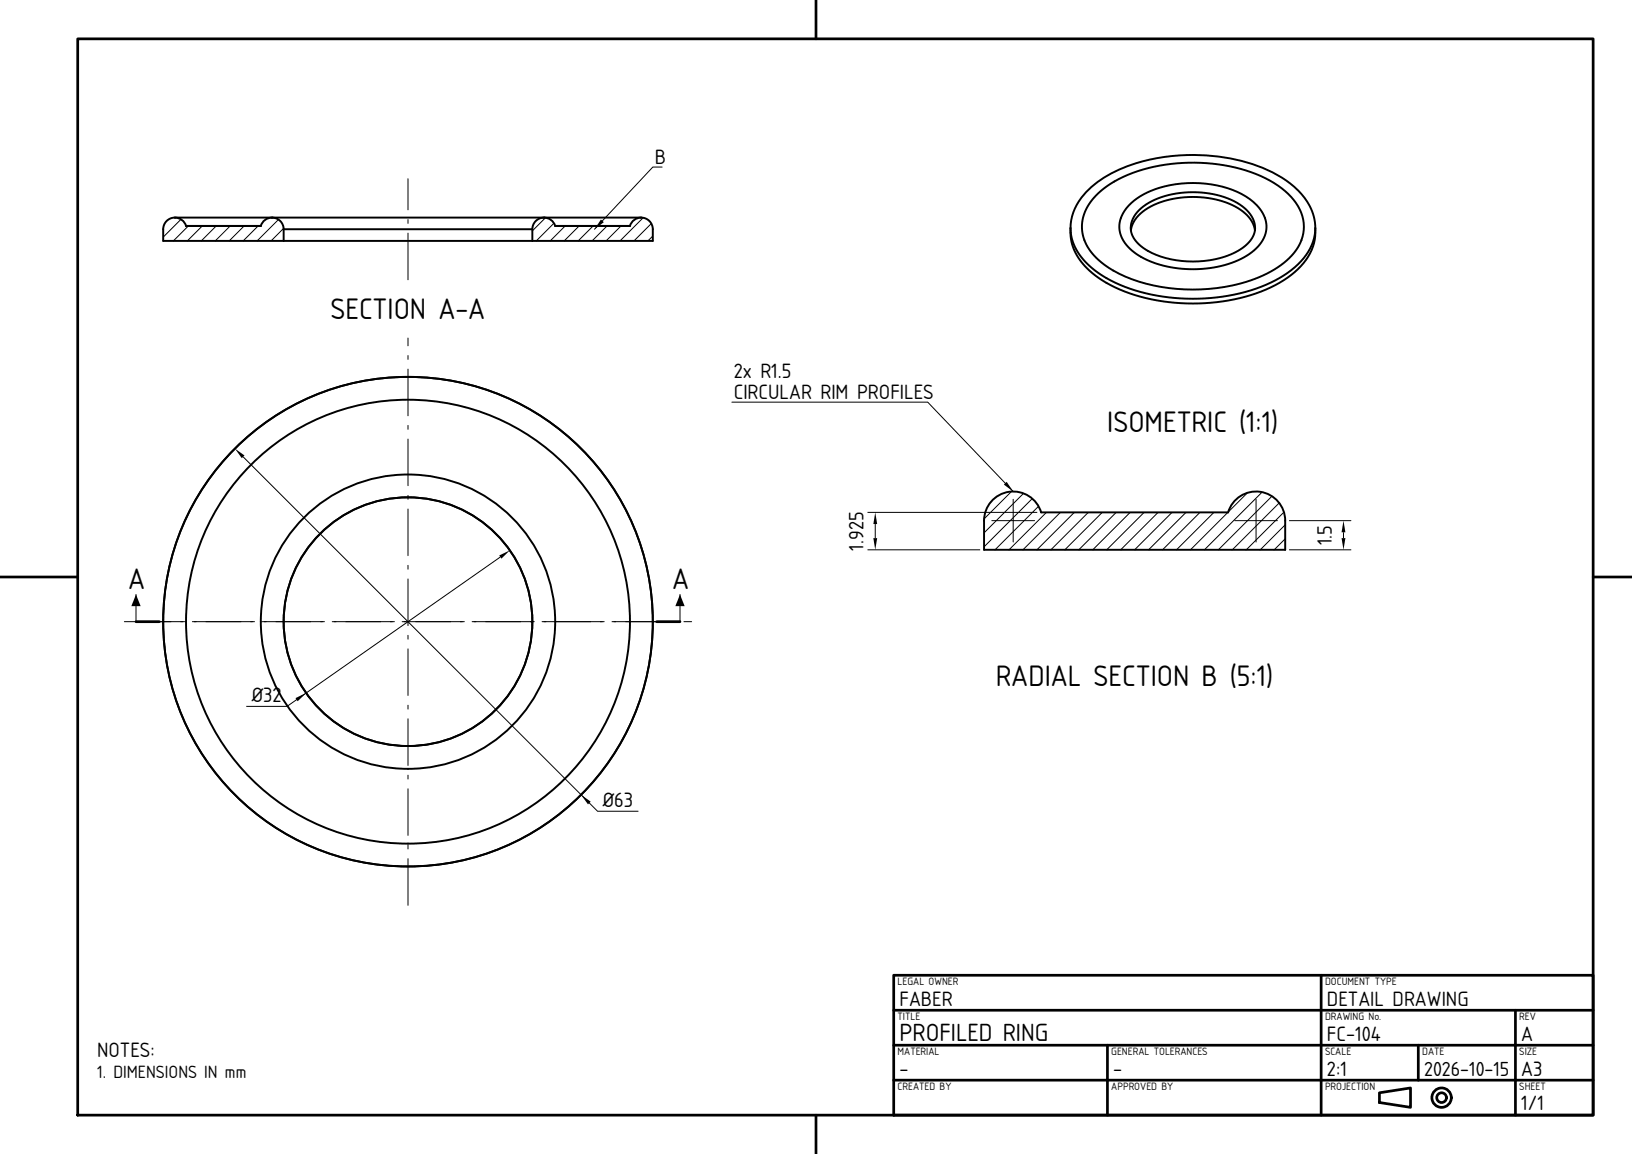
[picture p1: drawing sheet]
<svg xmlns="http://www.w3.org/2000/svg" width="420mm" height="297mm" viewBox="0 0 420 297" stroke-linecap="round" stroke-linejoin="round" font-family="sans-serif">
<!-- layer: visible -->
<g fill="none" stroke="#000" stroke-width=".5">
<path d="M45 56a3 3 0 0 1 2.9 2.2M45 56a3 3 0 0 0-3 3v3h31M45 56h25M47.9 58.2h19.2M70 56a3 3 0 0 1 3 3M70 56a3 3 0 0 0-2.9 2.2M70 56h70M73 59h64M73 59v3M137 59v3M140 56a3 3 0 0 1 2.9 2.2M140 56a3 3 0 0 0-3 3"/>
<path d="M140 56h25M142.9 58.2h19.2M165 56a3 3 0 0 1 3 3v3h-31M165 56a3 3 0 0 0-2.9 2.2M275.5 58.7v1.2a14.6 14.6 0 0 0 7.2 11.6 40.5 40.5 0 0 0 21.2 6.5 46.2 46.2 0 0 0 26.4-5.9 15.7 15.7 0 0 0 8.2-11.3v-2.1M275.5 58.7a14.1 14.1 0 0 1 5.4-10.6 37.6 37.6 0 0 1 20.6-7.9 48.6 48.6 0 0 1 26 4.2 20 20 0 0 1 10.2 10l.6 2.1 .2 2.2M275.5 58.7a14.6 14.6 0 0 0 7.2 11.5 40.5 40.5 0 0 0 21.2 6.6 46.2 46.2 0 0 0 26.4-5.9 15.7 15.7 0 0 0 8.2-11.3v-.9M282.2 50.2a27.1 27.1 0 0 1 13.4-7 45.3 45.3 0 0 1 31.2 3.3 16 16 0 0 1 8.6 10 12 12 0 0 1-5.8 11.8 38.6 38.6 0 0 1-22.7 6.2 38.9 38.9 0 0 1-21.5-5.6l-3.2-2.4-2.3-2.9a10.4 10.4 0 0 1 2-13.1zM290.5 52.9a22.1 22.1 0 0 1 15.1-5.8 25.2 25.2 0 0 1 16.9 4.9 7.6 7.6 0 0 1 1.7 10.9 20.6 20.6 0 0 1-13.9 6.2 26.5 26.5 0 0 1-18.5-4.2 7.6 7.6 0 0 1-3.2-9.2l.9-1.5zM291 59.3a9.6 9.6 0 0 1 6.6-6.9 24.8 24.8 0 0 1 21.7 1.6 7.8 7.8 0 0 1 3.7 5.3M293.1 54.1a20.5 20.5 0 0 1 14.9-4.6 18.8 18.8 0 0 1 13.3 5.1 5.7 5.7 0 0 1-1.2 9 24.6 24.6 0 0 1-24.7 .9l-2.7-2-.9-1.2-.6-1.2a5.6 5.6 0 0 1 1.9-6zM73 62h64"/>
<path d="M255.4 128.7a7.5 7.5 0 0 1 12.5 3.2h48.2a7.5 7.5 0 0 1 8.2-5.3 7.5 7.5 0 0 1 6.5 7.4v7.5h-77.5v-7.5a7.5 7.5 0 0 1 2.1-5.3z"/>
<circle cx="105" cy="160" r="57.1"/>
<circle cx="105" cy="160" r="63"/>
<circle cx="105" cy="160" r="32"/>
<circle cx="105" cy="160" r="37.9"/>
</g>
<!-- layer: center -->
<g fill="none" stroke="#000" stroke-width=".26">
<path d="M105 46v8M105 56.5v1M105 60v12M105 87v2M105 91.5v1M105 95v12M105 109.5v1M105 113v12M105 127.5v1M105 131v12M255.3 134h11M260.7 128.5v11"/>
<path d="M317.8 134h11M323.2 128.5v11M32 160h15.5M49.5 160h16M67.5 160h16M85.5 160h16M103.5 160h16M105 145.5v1M105 149v12M121.5 160h16M139.5 160h16M157.5 160h16"/>
<path d="M176 160h2M105 163.5v1M105 167v12M105 181.5v1M105 185v12M105 199.5v1M105 203v12M105 217.5v1M105 221v12"/>
</g>
<!-- layer: visible -->
<path d="M35 160h6M169 160h6" fill="none" stroke="#000" stroke-width=".7"/>
<!-- layer: dim -->
<path d="M170.4 43h-2.4l-15 16M188.4 103.5h50.4l21.9 23M35 153v7M175 153v7" fill="none" stroke="#000" stroke-width=".26"/>
<path d="M154.7 56.5l.7 .7-2.4 1.8zM258.3 124.7l.8-.7 1.6 2.5zM35 153l1.2 3h-2.4zM175 153l1.2 3h-2.4z" fill="#000"/>
<!-- layer: hatch -->
<g fill="none" stroke="#000" stroke-width=".26">
<path d="M46.6 56.5l-4.6 4.5M48.5 58.2l-3.9 3.8M52.1 58.2l-3.9 3.8M55.7 58.2l-3.9 3.8M59.2 58.2l-3.8 3.8M62.8 58.2l-3.8 3.8M66.4 58.2l-3.8 3.8M71.7 56.5l-5.5 5.5M73 58.8l-3.2 3.2M140.4 56l-3.4 3.4M142.6 57.4l-4.6 4.6M145.5 58.2l-3.9 3.8"/>
<path d="M149 58.2l-3.8 3.8M152.6 58.2l-3.8 3.8M156.2 58.2l-3.8 3.8M159.8 58.2l-3.8 3.8M165.5 56l-5.9 6M167.6 57.5l-4.4 4.5M168 60.8l-1.2 1.2M260.3 126.5l-7 7M263.4 127l-10.1 10.1M265.7 128.3l-12.4 12.4M267.3 130.3l-11.2 11.2M269.3 131.9l-9.6 9.6"/>
<path d="M272.9 131.9l-9.6 9.6M276.5 131.9l-9.6 9.6M280.1 131.9l-9.7 9.6M283.7 131.9l-9.7 9.6M287.3 131.9l-9.7 9.6M290.9 131.9l-9.7 9.6M294.4 131.9l-9.6 9.6M298 131.9l-9.6 9.6M301.6 131.9l-9.6 9.6M305.2 131.9l-9.6 9.6M308.8 131.9l-9.6 9.6M312.4 131.9l-9.6 9.6"/>
<path d="M316 131.9l-9.6 9.6M321 126.8l-4.9 5M324.8 126.7l-14.8 14.8M327.3 127.7l-13.7 13.8M329.2 129.4l-12.1 12.1M330.4 131.8l-9.7 9.7M330.8 138.7l-2.9 2.8M330.8 135.1l-6.5 6.4"/>
</g>
<!-- layer: frame -->
<g fill="none" stroke="#000" stroke-width=".7">
<path d="M20 10h390v277h-390zM210 0v10M0 148.5h20M410 148.5h10M230 251h180v36h-180zM230 260h180M340 251v36M390 260v27M230 278h180M230 269h180M285 269v18M365 269v9"/>
<path d="M210 287v10M355 281.2l8-1.2v5l-8-1.3z"/>
<circle cx="371" cy="282.5" r="2.5"/>
<circle cx="371" cy="282.5" r="1.25"/>
</g>
<!-- layer: Dimensions -->
<path d="M62.6 117.6l91.2 91.2h10.5M223.3 131.9h43.6M225.3 134.9v3.6M331.7 134h16.1M345.7 137v1.5M128.8 143.4l-54.9 38.4h-10.5M223.3 141.5h28.9M331.7 141.5h16.1" fill="none" stroke="#000" stroke-width=".26"/>
<path d="M60.5 115.5l2.4 1.7-.7 .7zM225.3 131.9l.4 3h-.9zM224.8 138.5h.9l-.4 3zM345.7 134l.5 3h-.9zM345.3 138.5h.9l-.5 3zM128.5 143l2.7-1.4-2.2 2.2zM76 179.7l2.8-1.3-2.2 2.1zM149.5 204.5l2.5 1.8-.7 .7z" fill="#000"/>
<g font-size="7.2">
<text x="85.1" y="82">SECTION A-A</text>
<text x="285" y="111.1">ISOMETRIC (1:1)</text>
<text x="33" y="151.5">A</text>
<text x="173" y="151.5">A</text>
<text x="256.2" y="176.5">RADIAL SECTION B (5:1)</text>
</g>
<text font-size="6" x="231.5" y="267.8">PROFILED RING</text>
<g font-size="5">
<text x="168.5" y="42.2">B</text>
<text x="188.8" y="97.2">2x R1.5</text>
<text x="188.8" y="102.7">CIRCULAR RIM PROFILES</text>
<text x="222.2" y="141.7" transform="rotate(-90 222.2 141.7)">1.925</text>
<text x="342.8" y="140.4" transform="rotate(-90 342.8 140.4)">1.5</text>
<text x="64.8" y="180.8">Ø32</text>
<text x="155.1" y="207.8">Ø63</text>
<text x="231.5" y="258.8">FABER</text>
<text x="341.5" y="258.8">DETAIL DRAWING</text>
<text x="341.5" y="267.8">FC-104</text>
<text x="391.5" y="267.8">A</text>
<text x="25" y="272">NOTES:</text>
<text x="231.5" y="276.8">-</text>
<text x="286.5" y="276.8">-</text>
<text x="341.5" y="276.8">2:1</text>
<text x="391.5" y="276.8">A3</text>
<text x="391.5" y="285.8">1/1</text>
</g>
<text font-size="4.9" x="366.5" y="276.8">2026-10-15</text>
<text font-size="4.3" x="25" y="277.5">1. DIMENSIONS IN mm</text>
<g font-size="2.6">
<text x="231" y="253.4">LEGAL OWNER</text>
<text x="341" y="253.4">DOCUMENT TYPE</text>
<text x="231" y="262.4">TITLE</text>
<text x="341" y="262.4">DRAWING No.</text>
<text x="391" y="262.4">REV</text>
<text x="231" y="271.4">MATERIAL</text>
<text x="286" y="271.4">GENERAL TOLERANCES</text>
<text x="341" y="271.4">SCALE</text>
<text x="366" y="271.4">DATE</text>
<text x="391" y="271.4">SIZE</text>
<text x="231" y="280.4">CREATED BY</text>
<text x="286" y="280.4">APPROVED BY</text>
<text x="341" y="280.4">PROJECTION</text>
<text x="391" y="280.4">SHEET</text>
</g>
</svg>
